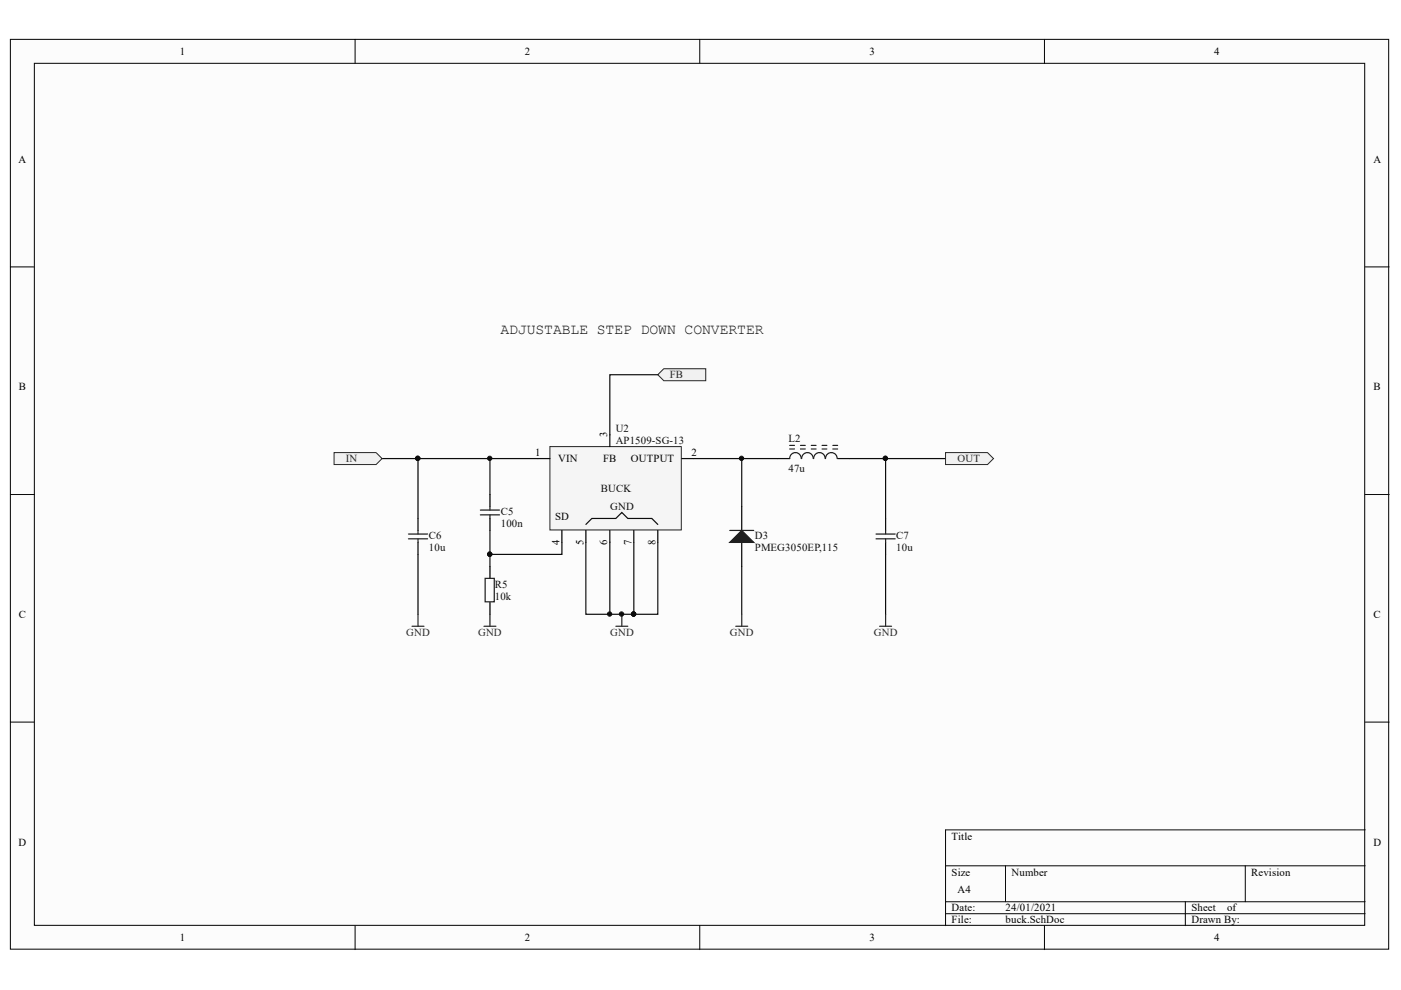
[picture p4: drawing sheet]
<svg xmlns="http://www.w3.org/2000/svg" width="297mm" height="210mm" viewBox="0 0 297 210" stroke-linecap="round" stroke-linejoin="round" font-family="sans-serif">
<g fill="#fcfcfc" stroke="#000" stroke-width=".21">
<path d="M2.2 8.3h292.2v192.9h-292.2z"/>
<path d="M7.3 13.4h282v182.8h-282z"/>
</g>
<g fill="none" stroke="#000" stroke-width=".21">
<path d="M75.3 8.3v5.1M148.4 8.3v5.1M221.4 8.3v5.1M2.2 56.6h5.1M289.4 56.6h5.1M2.2 104.8h5.1M289.4 104.8h5.1M2.2 153.1h5.1M289.4 153.1h5.1M289.4 176h-88.9v20.3M75.3 196.3v5M148.4 196.3v5"/>
<path d="M200.5 183.6h88.9M200.5 191.2h88.9M200.5 193.7h88.9M213.2 183.6v7.6M221.4 196.3v5M251.3 191.2v5.1M264 183.6v7.6"/>
</g>
<path d="M87.4 132.8h2.5M88.6 130.2v2.6M130.6 132.8h2.5M131.8 130.2v2.6M156 132.8h2.5M157.3 130.2v2.6M186.5 132.8h2.5M187.8 130.2v2.6" fill="none" stroke="#262626" stroke-width=".25"/>
<g fill="#0e0e0e" stroke="#0e0e0e" stroke-width=".21">
<circle cx="131.8" cy="130.2" r=".46"/>
<circle cx="187.7" cy="97.2" r=".46"/>
<circle cx="157.2" cy="97.2" r=".46"/>
<circle cx="88.6" cy="97.2" r=".46"/>
</g>
<path d="M88.6 109.9v2.6M88.6 115v2.5M187.8 109.9v2.6M187.8 115v2.5" fill="none" stroke="#000" stroke-width=".25"/>
<path d="M86.6 113.2h4.1M86.6 114.2h4.1M88.6 112.5v.7M88.6 114.2v.8M185.7 113.2h4.1M185.7 114.2h4.1M187.8 112.5v.7M187.8 114.2v.8" fill="none" stroke="#1c1c1c" stroke-width=".25"/>
<path d="M81 97.2h7.6M157.3 97.2v10.2M180.1 97.2h7.7v12.7M187.8 97.2h12.7M88.6 117.5v12.7M187.8 117.5v12.7M157.3 120.1v10.1" fill="none" stroke="#0e0e0e" stroke-width=".25"/>
<g fill="#f0f0f0" stroke="#262626" stroke-width=".21">
<path d="M70.8 96h8.9l1.3 1.2-1.3 1.3h-8.9z" fill-rule="evenodd"/>
<path d="M200.5 96h8.9l1.2 1.2-1.2 1.3h-8.9z" fill-rule="evenodd"/>
<path d="M139.5 79.5l1.2-1.3h8.9v2.5h-8.9z" fill-rule="evenodd"/>
</g>
<path d="M102.6 132.8h2.6M103.9 130.2v2.6" fill="none" stroke="#262626" stroke-width=".25"/>
<path d="M103.9 97.2v7.6M103.9 117.5v2.6" fill="none" stroke="#0e0e0e" stroke-width=".25"/>
<g fill="#0e0e0e" stroke="#0e0e0e" stroke-width=".21">
<circle cx="103.8" cy="97.2" r=".46"/>
<circle cx="103.8" cy="117.5" r=".46"/>
</g>
<path d="M164.9 97.2h2.5M177.6 97.2h2.5M103.9 104.8v2.6M103.9 109.9v2.6M103.9 120.1v2.5M103.9 127.7v2.5" fill="none" stroke="#000" stroke-width=".25"/>
<g fill="none" stroke="#1c1c1c" stroke-width=".25">
<path d="M167.4 95.2h1M167.4 94.4h1M169.7 95.2h1M169.7 94.4h1M169.9 97.2a1.22 1.22 0 0 0-1.3-1.2 1.22 1.22 0 0 0-1.2 1.2M172 95.2h1M172 94.4h1M172.4 97.2a1.22 1.22 0 0 0-1.2-1.2 1.22 1.22 0 0 0-1.2 1.2M174.3 95.2h1M174.3 94.4h1M175 97.2a1.22 1.22 0 0 0-1.3-1.2 1.22 1.22 0 0 0-1.2 1.2M176.6 95.2h1"/>
<path d="M176.6 94.4h1M177.5 97.2a1.23 1.23 0 0 0-1.2-1.2 1.23 1.23 0 0 0-1.3 1.2M101.8 108.1h4.1M101.8 109.2h4.1M103.9 107.4v.7M103.9 109.2v.7M102.9 122.6h1.9v5h-1.9z"/>
</g>
<path d="M116.6 94.7h27.8v17.7h-27.8z" fill="#f5f5f5" stroke="#262626" stroke-width=".21"/>
<path d="M114 97.2h2.6M129.3 92.1v2.6M144.6 97.2h2.5M119.1 112.5v2.5M124.2 112.5v2.5M129.3 112.5v2.5M134.4 112.5v2.5M139.5 112.5v2.5M157.3 107.4v5.1M157.3 115v5.1" fill="none" stroke="#000" stroke-width=".25"/>
<path d="M139.5 79.5h-10.2v12.6M114 97.2h-25.4v12.7M147.1 97.2h17.8M103.9 112.5v5h15.2v-2.5M124.2 111.2l1.3-1.3h5.1l1.2-1.2 1.3 1.2h5.1l1.3 1.3M124.2 115v15.2h10.2M129.3 115v15.2M134.4 115v15.2M139.5 115v15.2h-5.1" fill="none" stroke="#0e0e0e" stroke-width=".25"/>
<g fill="#0e0e0e" stroke="#0e0e0e" stroke-width=".21">
<circle cx="103.8" cy="117.5" r=".46"/>
<circle cx="134.3" cy="130.2" r=".46"/>
<circle cx="129.2" cy="130.2" r=".46"/>
<circle cx="88.6" cy="97.2" r=".46"/>
</g>
<path d="M154.7 115l2.6-2.5 2.5 2.5z" fill="#1c1c1c" stroke="#1c1c1c" stroke-width=".25"/>
<path d="M154.7 112.5h5.1" fill="none" stroke="#1c1c1c" stroke-width=".25"/>
<text font-size="3.1" fill="#0e0e0e" x="106.1" y="70.9">ADJUSTABLE STEP DOWN CONVERTER</text>
<g font-size="2.3">
<text x="38.2" y="11.7">1</text>
<text x="111.2" y="11.7">2</text>
<text x="184.3" y="11.7">3</text>
<text x="257.4" y="11.7">4</text>
<text x="3.9" y="34.5">A</text>
<text x="291.2" y="34.5">A</text>
<text x="4" y="82.8">B</text>
<text x="291.2" y="82.8">B</text>
<text x="128.8" y="92.6" transform="rotate(-90 128.8 92.6)">3</text>
<text x="113.4" y="96.7">1</text>
<text x="118.4" y="98">VIN</text>
<text x="127.9" y="98">FB</text>
<text x="133.8" y="98">OUTPUT</text>
<text x="146.6" y="96.7">2</text>
<text x="117.7" y="110.2">SD</text>
<text x="118.6" y="115.6" transform="rotate(-90 118.6 115.6)">4</text>
<text x="123.7" y="115.6" transform="rotate(-90 123.7 115.6)">5</text>
<text x="128.8" y="115.6" transform="rotate(-90 128.8 115.6)">6</text>
<text x="133.9" y="115.6" transform="rotate(-90 133.9 115.6)">7</text>
<text x="139" y="115.6" transform="rotate(-90 139 115.6)">8</text>
<text x="4" y="131">C</text>
<text x="291.2" y="131">C</text>
<text x="3.9" y="179.3">D</text>
<text x="201.8" y="178">Title</text>
<text x="291.2" y="179.3">D</text>
<text x="201.8" y="185.6">Size</text>
<text x="214.5" y="185.6">Number</text>
<text x="265.3" y="185.6">Revision</text>
<text x="203" y="189.4">A4</text>
<text x="201.8" y="193.2">Date:</text>
<text x="201.8" y="195.8">File:</text>
<text x="213.2" y="193.2">24/01/2021</text>
<text x="213.2" y="195.8">buck.SchDoc</text>
<text x="252.6" y="193.2">Sheet</text>
<text x="252.6" y="195.8">Drawn By:</text>
<text x="260.2" y="193.2">of</text>
<text x="38.2" y="199.6">1</text>
<text x="111.2" y="199.6">2</text>
<text x="184.3" y="199.6">3</text>
<text x="257.4" y="199.6">4</text>
</g>
<g font-size="2.3" fill="#262626">
<text x="142" y="80.2">FB</text>
<text x="73.3" y="98">IN</text>
<text x="203" y="98">OUT</text>
<text x="86.1" y="134.8">GND</text>
<text x="101.4" y="134.8">GND</text>
<text x="129.4" y="134.8">GND</text>
<text x="154.7" y="134.8">GND</text>
<text x="185.3" y="134.8">GND</text>
</g>
<g font-size="2.3" fill="#0e0e0e">
<text x="130.5" y="91.6">U2</text>
<text x="130.5" y="94.2">AP1509-SG-13</text>
<text x="167.2" y="93.7">L2</text>
<text x="167.2" y="100">47u</text>
<text x="127.4" y="104.4">BUCK</text>
<text x="106.2" y="109.2">C5</text>
<text x="106.2" y="111.7">100n</text>
<text x="129.4" y="108.2">GND</text>
<text x="90.9" y="114.3">C6</text>
<text x="90.9" y="116.8">10u</text>
<text x="160.1" y="114.3">D3</text>
<text x="160.1" y="116.8">PMEG3050EP,115</text>
<text x="190" y="114.3">C7</text>
<text x="190" y="116.8">10u</text>
<text x="104.9" y="124.7">R5</text>
<text x="104.9" y="127.2">10k</text>
</g>
</svg>
